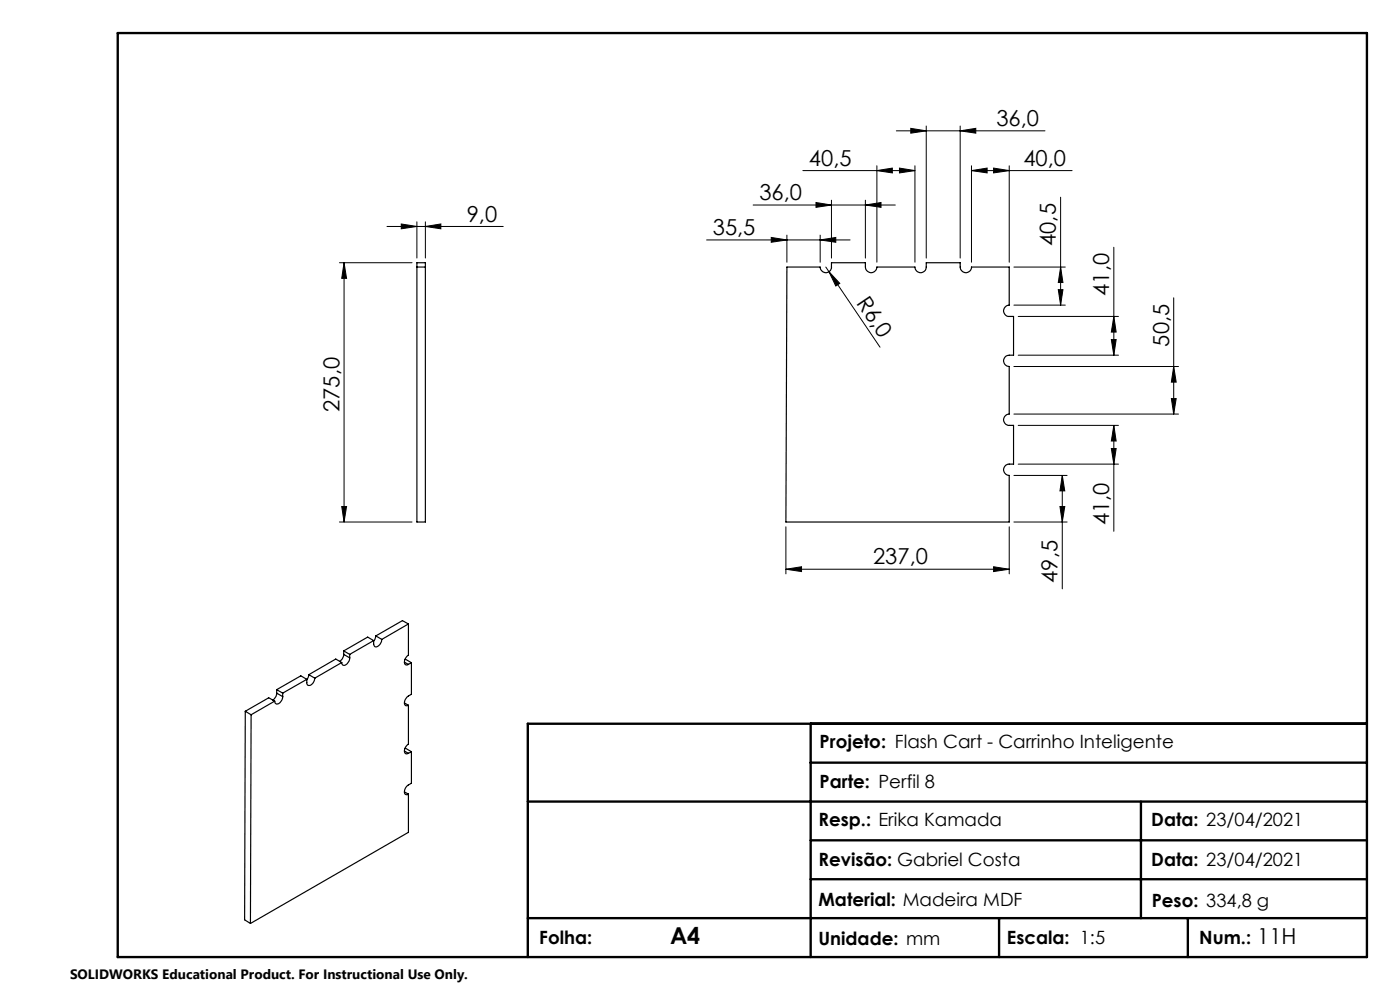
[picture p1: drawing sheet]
<svg xmlns="http://www.w3.org/2000/svg" width="297mm" height="210mm" viewBox="0 0 297 210" stroke-linecap="round" stroke-linejoin="round" font-family="sans-serif">
<g fill="none" stroke="#000" stroke-width=".21">
<path d="M170.3 36.2h23.8M186 36.2l3.3-.5v1zM186 35.2v20.4M190.1 27.8h31.6M190.8 35.7l3.3 .5-3.3 .5zM193.2 27.2l3.3 .6-3.3 .4zM194.1 35.2v20.4M196.5 26.7v28M203.7 27.8l3.3-.6v1zM203.7 26.7v28M206.1 36.2l3.3-.5v1zM206.1 35.2v20.4"/>
<path d="M206.1 36.2h21.3M210.8 35.7l3.3 .5-3.3 .5zM214.1 35.2v20.4M72 55.7h15.4M73 55.7l.5 3.3h-1zM73 55.7v55M82.1 48h24.7M85.1 47.5l3.3 .5-3.3 .5zM88.4 47.1v7.6M90.2 48l3.3-.5v1zM90.2 47.1v7.6M149.9 50.9h30.4"/>
<path d="M159.8 43.5h30.1M163.6 50.4l3.3 .5-3.3 .5zM166.9 49.9v5.7M173.1 43l3.3 .5-3.3 .5zM174 50.9l3.3-.5v1zM174 49.9v5.7M175.2 56.6l11.5 17.1M175.9 57.6l2.3 2.5-.9 .6zM176.4 42.5v12.2M183.6 43.5l3.3-.5v1zM183.6 42.5v12.2M215.1 56.6h10.9"/>
<path d="M225 56.6l.5 3.3h-1zM225 41.8v22.9M236.3 52.4v22.9M215.1 64.7h10.9M215.1 77.7h34.9M216 75.3h21.3M216 67.1h21.3M224.5 61.4h1l-.5 3.3zM235.8 72h1l-.5 3.3zM236.3 67.1l.5 3.3h-1zM249 77.7l.5 3.4h-1zM249 63.2v24.6"/>
<path d="M215.1 87.8h34.9M216 98.5h21.3M216 90.2h21.3M235.8 95.1h1l-.5 3.4zM236.3 90.2l.5 3.3h-1zM236.3 90.2v22.5M248.5 84.6h1l-.5 3.2zM72 110.7h15.4M72.5 107.4h1l-.5 3.3zM166.7 111.8v9.9M214.1 111.8v9.9M215.1 110.7h11.3"/>
<path d="M215.1 100.9h11.3M224.9 107.4h1l-.5 3.3zM225.4 100.9l.5 3.2h-1zM225.4 100.9v24M166.7 120.7l3.3-.5v1zM166.7 120.7h47.4M210.8 120.2l3.3 .5-3.3 .5z"/>
</g>
<path d="M25 7h265v196h-265zM172 153.5v49.5M290 153.5h-178v49.5M112 170h178M172 178.3h118M172 161.8h118M242 170v24.8M112 194.8h178M172 186.5h118M211.9 194.8v8.2M252 194.8v8.2" fill="none" stroke="#000" stroke-width=".5"/>
<g fill="#000">
<path d="M175.9 57.6l2.3 2.5-.9 .6z"/>
<path d="M203.7 27.8l3.3-.6v1zM193.2 27.2l3.3 .6-3.3 .4z"/>
<path d="M210.8 35.7l3.3 .5-3.3 .5zM206.1 36.2l3.3-.5v1zM190.8 35.7l3.3 .5-3.3 .5zM186 36.2l3.3-.5v1zM174 50.9l3.3-.5v1zM163.6 50.4l3.3 .5-3.3 .5z"/>
<path d="M183.6 43.5l3.3-.5v1zM173.1 43l3.3 .5-3.3 .5z"/>
<path d="M224.5 61.4h1l-.5 3.3zM225 56.6l.5 3.3h-1zM235.8 72h1l-.5 3.3zM236.3 67.1l.5 3.3h-1zM248.5 84.6h1l-.5 3.2zM249 77.7l.5 3.4h-1zM235.8 95.1h1l-.5 3.4zM236.3 90.2l.5 3.3h-1z"/>
<path d="M72.5 107.4h1l-.5 3.3zM73 55.7l.5 3.3h-1z"/>
<path d="M225.4 100.9l.5 3.2h-1zM224.9 107.4h1l-.5 3.3z"/>
<path d="M166.7 120.7l3.3-.5v1zM210.8 120.2l3.3 .5-3.3 .5zM85.1 47.5l3.3 .5-3.3 .5zM90.2 48l3.3-.5v1z"/>
</g>
<g fill="none" stroke="#000" stroke-width=".25">
<path d="M88.4 56.6v54.1h1.8v-54.1M88.4 56.6v-.9h1.8v.9M88.4 56.6h1.8M166.9 56.6h7.1a1.2 1.2 0 0 0 1.2 1.3 1.2 1.2 0 0 0 1.2-1.3v-.9h7.2a1.87 1.87 0 0 0 .4 1.8 1.21 1.21 0 0 0 1.3 .2 1.21 1.21 0 0 0 .7-1.1h8.1a1.2 1.2 0 0 0 1.2 1.3 1.2 1.2 0 0 0 1.2-1.3v-.9h7.2a1.87 1.87 0 0 0 .4 1.8 1.18 1.18 0 0 0 1.3 .2 1.18 1.18 0 0 0 .7-1.1h8v8.1a1.2 1.2 0 0 0-1.2 1.2 1.2 1.2 0 0 0 1.2 1.2h.9v8.2h-.9a1.2 1.2 0 0 0-1.2 1.2 1.2 1.2 0 0 0 1.2 1.2v10.1a1.2 1.2 0 0 0-1.2 1.2 1.2 1.2 0 0 0 1.2 1.2h.9v8.3a1.76 1.76 0 0 0-1.8 .3 1.21 1.21 0 0 0-.2 1.3 1.21 1.21 0 0 0 1.1 .8v9.8h-47.4zM72.9 138.8a1.82 1.82 0 0 1-.8 1.5M72.9 138.8l1.3 .8M72.9 138.1l1.3 .7M72.9 138.1v.7M74.2 139.6a1.32 1.32 0 0 1-1.5 1.4l-.2-.5M74.2 138.8v.8M79.3 135.9l-5.1 2.9M79.3 135.9l-1.3-.8-5.1 3"/>
<path d="M79.7 134.9l-.4 1.1M79.7 134.9l1.3 .7M81 135.6a1.51 1.51 0 0 1-1.4 1.6l-.3-.4v-.9M85.9 139.9l.1-.1 1.3 .8M86.6 132.4v6.6a1.51 1.51 0 0 0-.6 2l.6-.1M86.6 132.4l-5.6 3.2M86.6 132.4l-1.2-.8-5.7 3.3M52 150.9l-.1 44.2 1.2 .8M52 150.9l1.3 .7M53.3 151.6l-.2 44.3M58.3 148.7l-5 2.9M58.3 148.7l-1.3-.7-5 2.9"/>
<path d="M58.7 147a1.98 1.98 0 0 1-.8 1.5M58.7 147l1.3 .8M58.7 146.3l1.3 .7M58.7 146.3v.7M60 147.8a1.45 1.45 0 0 1-1.4 1.5l-.3-.2v-.4M60 147v.8M65.1 144.1l-5.1 2.9M65.1 144.1l-1.3-.7-5.1 2.9M65.5 143.1l-.4 1.1M65.5 143.1l1.3 .8M66.8 143.9a1.31 1.31 0 0 1-1.6 1.4l-.1-.3v-.9M72.5 140.5l-5.7 3.4"/>
<path d="M72.5 140.5l-1.3-.7-5.7 3.3M85.8 149.1l.8 .5M85.8 140.5l.8 .4M85.8 159.3l.8 .5M85.9 158.8l.1-.1 1.3 .7M86.6 149.6v8.3a1.29 1.29 0 0 0-.5 2l.5-.1M87.3 140.6v6.7a2.19 2.19 0 0 0-1.5 1.7 .54 .54 0 0 0 .2 .6 .54 .54 0 0 0 .6 0M87.3 159.4v6.7a2.08 2.08 0 0 0-1.5 1.8 .52 .52 0 0 0 .2 .6 .52 .52 0 0 0 .6-.1M87.3 140.6l-.7 .3M87.3 159.4l-.7 .4M85.8 168l.8 .4M86.6 168.4v8.2l-33.5 19.3"/>
</g>
<text font-size="4.9" x="142.1" y="200.2">A4</text>
<g font-size="4.7">
<text x="211.4" y="26.7">36,0</text>
<text x="171.6" y="35.1">40,5</text>
<text x="217.1" y="35.1">40,0</text>
<text x="99" y="47">9,0</text>
<text x="161.1" y="42.5">36,0</text>
<text x="151.2" y="49.9">35,5</text>
<text x="224" y="52.2" transform="rotate(-90 224 52.2)">40,5</text>
<text x="181.6" y="64.3" transform="rotate(56 181.6 64.3)">R6,0</text>
<text x="235.3" y="62.8" transform="rotate(-90 235.3 62.8)">41,0</text>
<text x="248" y="73.5" transform="rotate(-90 248 73.5)">50,5</text>
<text x="72" y="87.4" transform="rotate(-90 72 87.4)">275,0</text>
<text x="235.3" y="111.4" transform="rotate(-90 235.3 111.4)">41,0</text>
<text x="185.2" y="119.7">237,0</text>
<text x="224.4" y="123.6" transform="rotate(-90 224.4 123.6)">49,5</text>
<text x="266.7" y="200.2">11H</text>
</g>
<g font-size="3.9">
<text x="173.9" y="158.6">Projeto: Flash Cart - Carrinho Inteligente</text>
<text x="173.9" y="167.2">Parte: Perfil 8</text>
<text x="173.6" y="175.1">Resp.: Erika Kamada</text>
<text x="244.2" y="175.3">Data: 23/04/2021</text>
<text x="173.6" y="183.7">Revisão: Gabriel Costa</text>
<text x="244.2" y="183.7">Data: 23/04/2021</text>
<text x="173.6" y="192.2">Material: Madeira MDF</text>
<text x="244.3" y="192.3">Peso: 334,8 g</text>
<text x="114.4" y="200.2">Folha:</text>
<text x="173.6" y="200.4">Unidade: mm</text>
<text x="213.6" y="200.2">Escala: 1:5</text>
<text x="254.4" y="200.2">Num.:</text>
</g>
<text font-size="2.9" x="14.9" y="207.6">SOLIDWORKS Educational Product. For Instructional Use Only.</text>
</svg>
